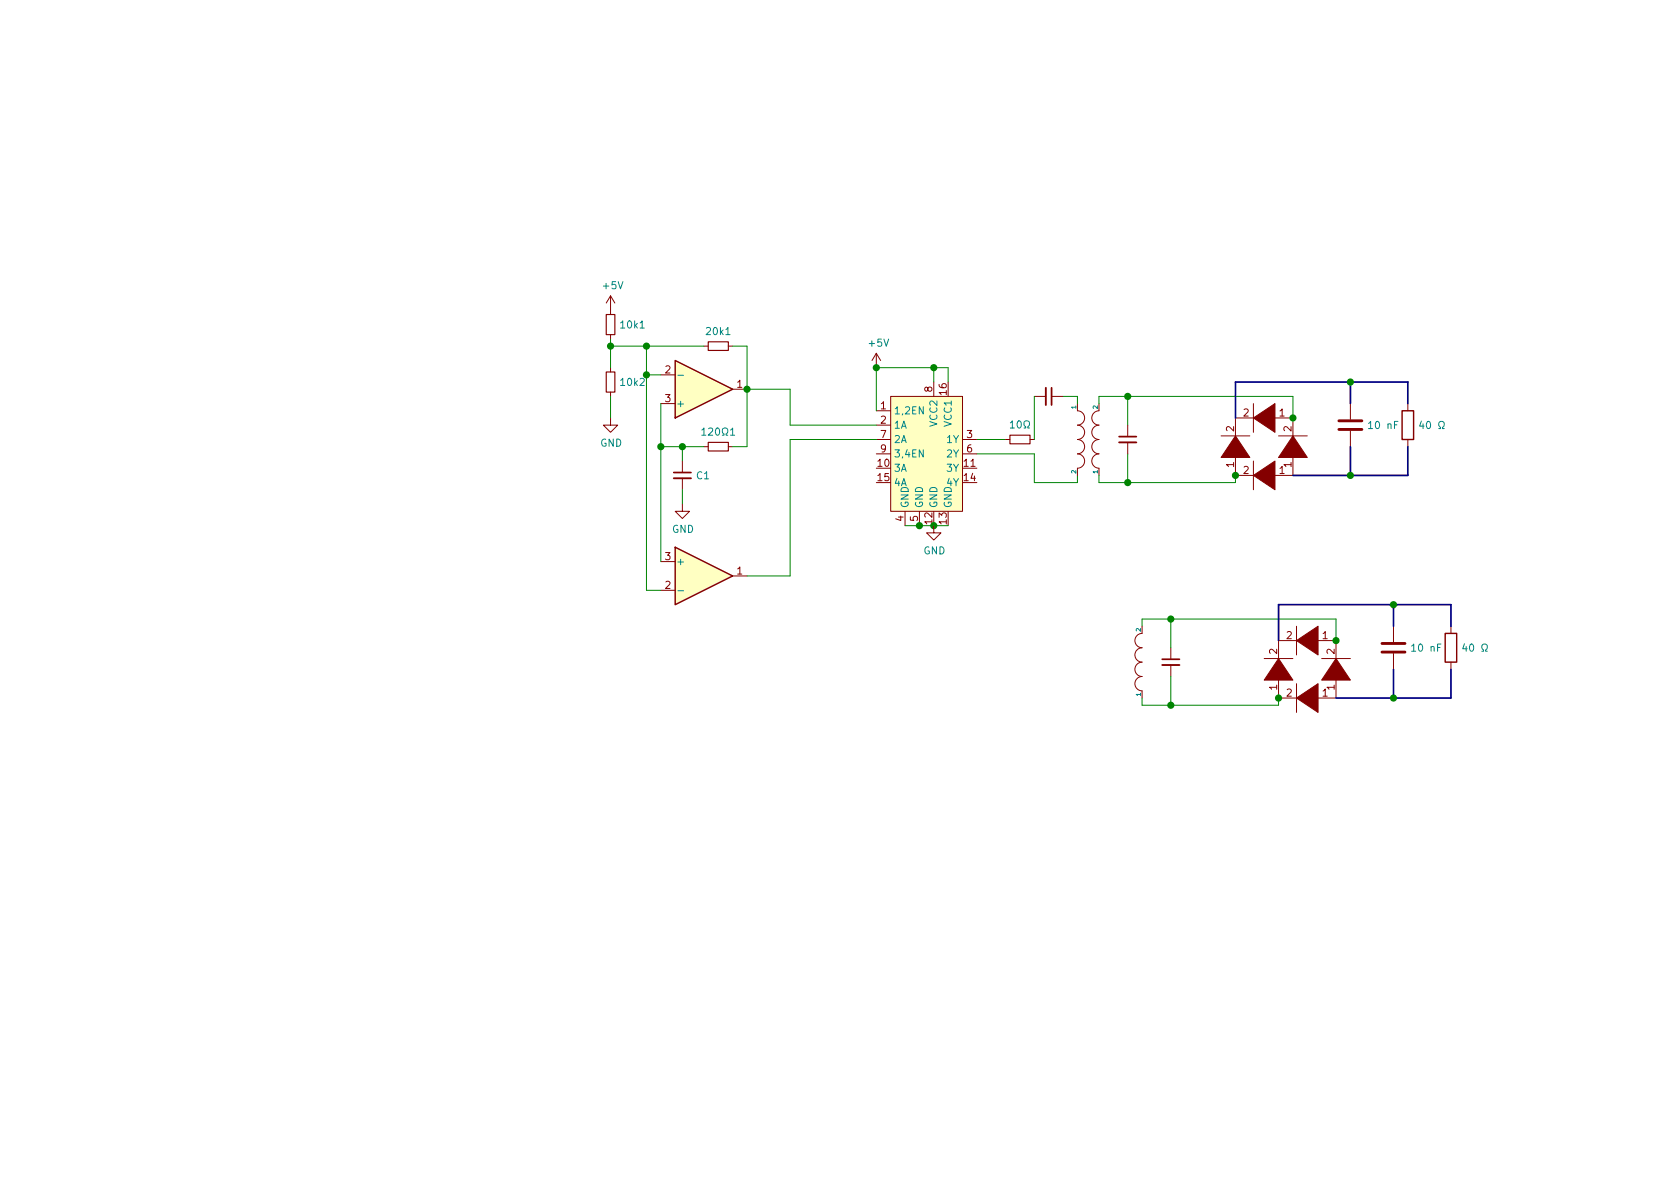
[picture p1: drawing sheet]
<svg xmlns="http://www.w3.org/2000/svg" width="297mm" height="210mm" viewBox="0 0 297 210" stroke-linecap="round" stroke-linejoin="round" font-family="sans-serif">
<path d="M107.2 55.6h1.5v3.6h-1.5zM107.2 65.8h1.5v3.5h-1.5zM125.2 60.4h3.6v1.6h-3.6zM125.2 78.2h3.6v1.6h-3.6zM178.6 77h3.5v1.5h-3.5z" fill="none" stroke="#840000" stroke-width=".2"/>
<g fill="none" stroke="#840000" stroke-width=".18">
<path d="M107.9 52.3v3.3M107.9 59.2v.7M107.9 52.3l-.7 1.3M107.9 52.3l.8 1.3M107.9 73.9v1.3h1.3l-1.3 1.2-1.2-1.2h1.2M107.9 65v.8M107.9 69.3v.8M116.8 66.3h2.6M116.8 71.4h2.6M124.5 61.2h.7M124.5 79h.7M128.8 61.2h.7"/>
<path d="M128.8 79h.7M129.5 68.8h2.6M154.9 72.6h2.6M154.9 75.2h2.6M154.9 77.7h2.6M154.9 62.5l-.7 1.2M154.9 62.5v2.5M154.9 62.5l.8 1.2M157.5 70.1h12.7v20.3h-12.7zM165.1 67.6v2.5M170.2 77.7h2.5M177.8 77.7h.8"/>
<path d="M182.1 77.7h.8M182.9 70.1h2M185.9 70.1h2.1M190.5 71.4v1.2a1.27 1.27 0 0 1 1.3 1.3 1.27 1.27 0 0 1-1.3 1.3 1.27 1.27 0 0 1 1.3 1.2 1.27 1.27 0 0 1-1.3 1.3 1.27 1.27 0 0 1 1.3 1.3 1.27 1.27 0 0 1-1.3 1.3 1.27 1.27 0 0 1 1.3 1.2 1.27 1.27 0 0 1-1.3 1.3v1.3M194.3 71.4v1.2a1.27 1.27 0 0 0-1.3 1.3 1.27 1.27 0 0 0 1.3 1.3 1.27 1.27 0 0 0-1.3 1.2 1.27 1.27 0 0 0 1.3 1.3 1.27 1.27 0 0 0-1.3 1.3 1.27 1.27 0 0 0 1.3 1.3 1.27 1.27 0 0 0-1.3 1.2 1.27 1.27 0 0 0 1.3 1.3v1.3M199.4 75.2v2M199.4 78.2v2.1M215.9 77.1h5.1M221.6 71.4v5M222.2 73.9h-3.8v3.8M224.8 73.9h3.8v3.8M226.1 77.1h5"/>
<path d="M238.8 71.4v2.8M238.8 76.2v2.8M248.9 71.4v1.2M248.9 77.7v1.3M116.8 99.3h2.6M120.6 89.1v1.3h1.3l-1.3 1.3-1.2-1.3h1.2M120.6 81.5v2.1M120.6 84.6v2M154.9 80.3h2.6M160 90.4v2.6M162.6 90.4v2.6M165.1 93v1.2h1.3l-1.3 1.3-1.3-1.3h1.3"/>
<path d="M170.2 80.3h2.5M218.4 80.3v3.8h3.8M221.6 81.5v5.1M228.6 80.3v3.8h-3.8M116.8 104.4h2.6M129.5 101.8h2.6M201.9 110.7v1.3a1.27 1.27 0 0 0-1.2 1.3 1.27 1.27 0 0 0 1.2 1.2 1.27 1.27 0 0 0-1.2 1.3 1.27 1.27 0 0 0 1.2 1.3 1.27 1.27 0 0 0-1.2 1.3 1.27 1.27 0 0 0 1.2 1.2 1.27 1.27 0 0 0-1.2 1.3 1.27 1.27 0 0 0 1.2 1.3v1.2M207 114.5v2.1M207 117.6v2M223.5 116.5h5.1M226.1 119.6v3.8h3.8M229.2 110.7v5.1"/>
<path d="M229.9 113.3h-3.8v3.8M232.4 113.3h3.8v3.8M233.7 116.5h5.1M236.2 119.6v3.8h-3.8M246.4 110.7v2.8M246.4 115.6v2.8M256.5 110.7v1.3M256.5 117.1v1.3M229.2 120.9v5.1"/>
</g>
<g fill="none" stroke="#008400" stroke-width=".18">
<path d="M107.9 59.9v5.1M107.9 70.1v3.8M107.9 61.2h16.6M114.3 61.2v43.2h2.5M114.3 66.3h2.5M116.8 71.4v27.9M116.8 79h7.7M120.6 79v2.5M129.5 61.2h2.6v17.8h-2.6M132.1 68.8h7.6v6.4h15.2M154.9 77.7h-15.2v24.1h-7.6M165.1 65v2.6"/>
<path d="M167.6 67.6v-2.6h-12.7v7.6M172.7 77.7h5.1M182.9 70.1v7.6M188 70.1h2.5v1.3M194.3 71.4v-1.3h34.3v3.8M199.4 70.1v5.1M120.6 86.6v2.5M160 93h7.6M172.7 80.3h10.2v5h7.6v-1.2M194.3 84.1v1.2h24.1v-1.2M199.4 80.3v5M201.9 110.7v-1.2h34.3v3.8"/>
<path d="M207 109.5v5M207 119.6v5.1M201.9 123.4v1.3h24.2v-1.3"/>
</g>
<g fill="#008400" stroke="#008400" stroke-width=".25">
<circle cx="108" cy="61.2" r=".51"/>
<circle cx="114.3" cy="61.2" r=".51"/>
<circle cx="114.3" cy="66.3" r=".51"/>
<circle cx="116.8" cy="79" r=".51"/>
<circle cx="132.1" cy="68.8" r=".51"/>
<circle cx="120.7" cy="79" r=".51"/>
<circle cx="162.6" cy="93" r=".51"/>
<circle cx="165.1" cy="93" r=".51"/>
<circle cx="165.1" cy="65" r=".51"/>
<circle cx="154.9" cy="65" r=".51"/>
<circle cx="228.6" cy="73.9" r=".51"/>
<circle cx="218.4" cy="84.1" r=".51"/>
<circle cx="199.4" cy="85.3" r=".51"/>
<circle cx="199.4" cy="70.1" r=".51"/>
<circle cx="238.8" cy="67.6" r=".51"/>
<circle cx="238.8" cy="84.1" r=".51"/>
<circle cx="236.2" cy="113.3" r=".51"/>
<circle cx="226.1" cy="123.4" r=".51"/>
<circle cx="207" cy="124.7" r=".51"/>
<circle cx="207" cy="109.5" r=".51"/>
<circle cx="246.4" cy="106.9" r=".51"/>
<circle cx="246.4" cy="123.4" r=".51"/>
</g>
<g fill="#ffffc2" stroke="#ffffc2" stroke-width=".18">
<path d="M119.4 63.7l10.1 5.1-10.1 5.1z"/>
<path d="M119.4 96.8l10.1 5-10.1 5.1z"/>
<path d="M157.5 70.1h12.7v20.3h-12.7z"/>
</g>
<path d="M119.4 63.7l10.1 5.1-10.1 5.1zM247.9 72.6h2v5.1h-2zM119.4 96.8l10.1 5-10.1 5.1zM255.5 112h2.1v5.1h-2.1z" fill="none" stroke="#840000" stroke-width=".25"/>
<g fill="none" stroke="#008484" stroke-width=".18">
<path d="M119.9 66.4h1M124.1 76l.4-.3v1.3M124.1 77h.7M129.2 76l.3-.3v1.3M129.2 77h.7M178.6 74.8l.4-.4v1.3M178.6 75.7h.7M180 74.5l.1-.1a.67 .67 0 0 1 .5 .7 .67 .67 0 0 1-.5 .6l-.3-.5zM181.1 75.7h.3v-.2a.54 .54 0 0 1-.3-.8 .54 .54 0 0 1 .7-.2 .59 .59 0 0 1-.1 1v.2h.3M251.3 74.5l-.3 .9h.8M254.4 75.8h.3v-.2a.55 .55 0 0 1-.3-.9 .55 .55 0 0 1 .9 0v.2a.53 .53 0 0 1-.3 .7v.2h.3M119.9 104.5h1"/>
<path d="M258.9 113.8l-.3 .9h.8M262 115.2h.3v-.3a.55 .55 0 0 1-.3-.8 .55 .55 0 0 1 .9 0l.1 .1a.53 .53 0 0 1-.3 .7v.3h.3"/>
</g>
<path d="M184.9 68.6v3M197.9 78.2h3M119.1 84.6h3.1M205.5 117.6h3" fill="none" stroke="#840000" stroke-width=".33"/>
<path d="M185.9 68.6v3M197.9 77.2h3M119.1 83.6h3.1M205.5 116.6h3" fill="none" stroke="#840000" stroke-width=".3"/>
<g fill="#840000" stroke="#840000" stroke-width=".18">
<path d="M218.4 77.1l2.6 3.8h-5.1z"/>
<path d="M228.6 77.1l2.5 3.8h-5z"/>
<path d="M221.6 84.1l3.8-2.6v5.1z"/>
<path d="M221.6 73.9l3.8-2.5v5z"/>
<path d="M226.1 116.5l2.5 3.8h-5.1z"/>
<path d="M236.2 116.5l2.6 3.8h-5.1z"/>
<path d="M229.2 123.4l3.8-2.5v5.1z"/>
<path d="M229.2 113.3l3.8-2.6v5.1z"/>
</g>
<path d="M238.8 67.6v3.8M238.8 79v5.1M248.9 71.4v-3.8h-30.5v6.3M248.9 79v5.1h-20.3M246.4 106.9v3.8M246.4 118.4v5M256.5 110.7v-3.8h-30.4v6.4M256.5 118.4v5h-20.3" fill="none" stroke="#000084" stroke-width=".3"/>
<path d="M236.7 75.9h4.1M236.7 74.4h4.1M244.3 115.3h4.1M244.3 113.8h4.1" fill="none" stroke="#840000" stroke-width=".51"/>
<g font-size="1.8" fill="#008484">
<text x="106.7" y="51.1">+5V</text>
<text x="109.9" y="58.1">10k1</text>
<text x="125" y="59.3">20k1</text>
<text x="153.7" y="61.3">+5V</text>
<text x="109.9" y="68.2">10k2</text>
<text x="119.5" y="72">+</text>
<text x="125" y="77">1201</text>
<text x="158" y="73.3">1,2EN</text>
<text x="158" y="75.8">1A</text>
<text x="165.7" y="75.3" transform="rotate(-90 165.7 75.3)">VCC2</text>
<text x="168.3" y="75.3" transform="rotate(-90 168.3 75.3)">VCC1</text>
<text x="242.2" y="75.9">10 nF</text>
<text x="252" y="75.9">40</text>
<text x="106.1" y="79">GND</text>
<text x="158" y="78.4">2A</text>
<text x="158" y="80.9">3,4EN</text>
<text x="158" y="83.4">3A</text>
<text x="167.5" y="78.4">1Y</text>
<text x="167.5" y="80.9">2Y</text>
<text x="167.5" y="83.4">3Y</text>
<text x="123.2" y="84.8">C1</text>
<text x="158" y="86">4A</text>
<text x="160.7" y="89.9" transform="rotate(-90 160.7 89.9)">GND</text>
<text x="163.2" y="89.9" transform="rotate(-90 163.2 89.9)">GND</text>
<text x="165.7" y="89.9" transform="rotate(-90 165.7 89.9)">GND</text>
<text x="167.5" y="86">4Y</text>
<text x="168.3" y="89.9" transform="rotate(-90 168.3 89.9)">GND</text>
<text x="118.8" y="94.2">GND</text>
<text x="119.5" y="99.9">+</text>
<text x="163.3" y="98">GND</text>
<text x="249.9" y="115.2">10 nF</text>
<text x="259.6" y="115.2">40</text>
</g>
<g font-size="1.8" fill="#840000">
<text x="117.6" y="66">2</text>
<text x="117.6" y="71.1">3</text>
<text x="130.3" y="68.6">1</text>
<text x="164.8" y="69.3" transform="rotate(-90 164.8 69.3)">8</text>
<text x="167.4" y="69.8" transform="rotate(-90 167.4 69.8)">16</text>
<text x="155.7" y="72.4">1</text>
<text x="155.7" y="74.9">2</text>
<text x="155.7" y="77.5">7</text>
<text x="171" y="77.5">3</text>
<text x="218.2" y="76.3" transform="rotate(-90 218.2 76.3)">2</text>
<text x="219.9" y="73.7">2</text>
<text x="226.2" y="73.7">1</text>
<text x="228.3" y="76.3" transform="rotate(-90 228.3 76.3)">2</text>
<text x="155.2" y="82.5">10</text>
<text x="155.7" y="80">9</text>
<text x="170.5" y="82.5">11</text>
<text x="171" y="80">6</text>
<text x="218.2" y="82.6" transform="rotate(-90 218.2 82.6)">1</text>
<text x="219.9" y="83.8">2</text>
<text x="226.2" y="83.8">1</text>
<text x="228.3" y="82.6" transform="rotate(-90 228.3 82.6)">1</text>
<text x="155.2" y="85.1">15</text>
<text x="170.5" y="85.1">14</text>
<text x="159.8" y="92.2" transform="rotate(-90 159.8 92.2)">4</text>
<text x="162.3" y="92.2" transform="rotate(-90 162.3 92.2)">5</text>
<text x="164.8" y="92.7" transform="rotate(-90 164.8 92.7)">12</text>
<text x="167.4" y="92.7" transform="rotate(-90 167.4 92.7)">13</text>
<text x="117.6" y="99.1">3</text>
<text x="130.3" y="101.6">1</text>
<text x="117.6" y="104.1">2</text>
<text x="227.5" y="113">2</text>
<text x="233.8" y="113">1</text>
<text x="225.8" y="115.7" transform="rotate(-90 225.8 115.7)">2</text>
<text x="236" y="115.7" transform="rotate(-90 236 115.7)">2</text>
<text x="225.8" y="122" transform="rotate(-90 225.8 122)">1</text>
<text x="227.5" y="123.2">2</text>
<text x="233.8" y="123.2">1</text>
<text x="236" y="122" transform="rotate(-90 236 122)">1</text>
</g>
<g font-size="1.1" fill="#008484">
<text x="190.3" y="72.3" transform="rotate(-90 190.3 72.3)">1</text>
<text x="194.1" y="72.3" transform="rotate(-90 194.1 72.3)">2</text>
<text x="190.3" y="83.7" transform="rotate(-90 190.3 83.7)">2</text>
<text x="194.1" y="83.7" transform="rotate(-90 194.1 83.7)">1</text>
<text x="201.7" y="111.7" transform="rotate(-90 201.7 111.7)">2</text>
<text x="201.7" y="123.1" transform="rotate(-90 201.7 123.1)">1</text>
</g>
</svg>
